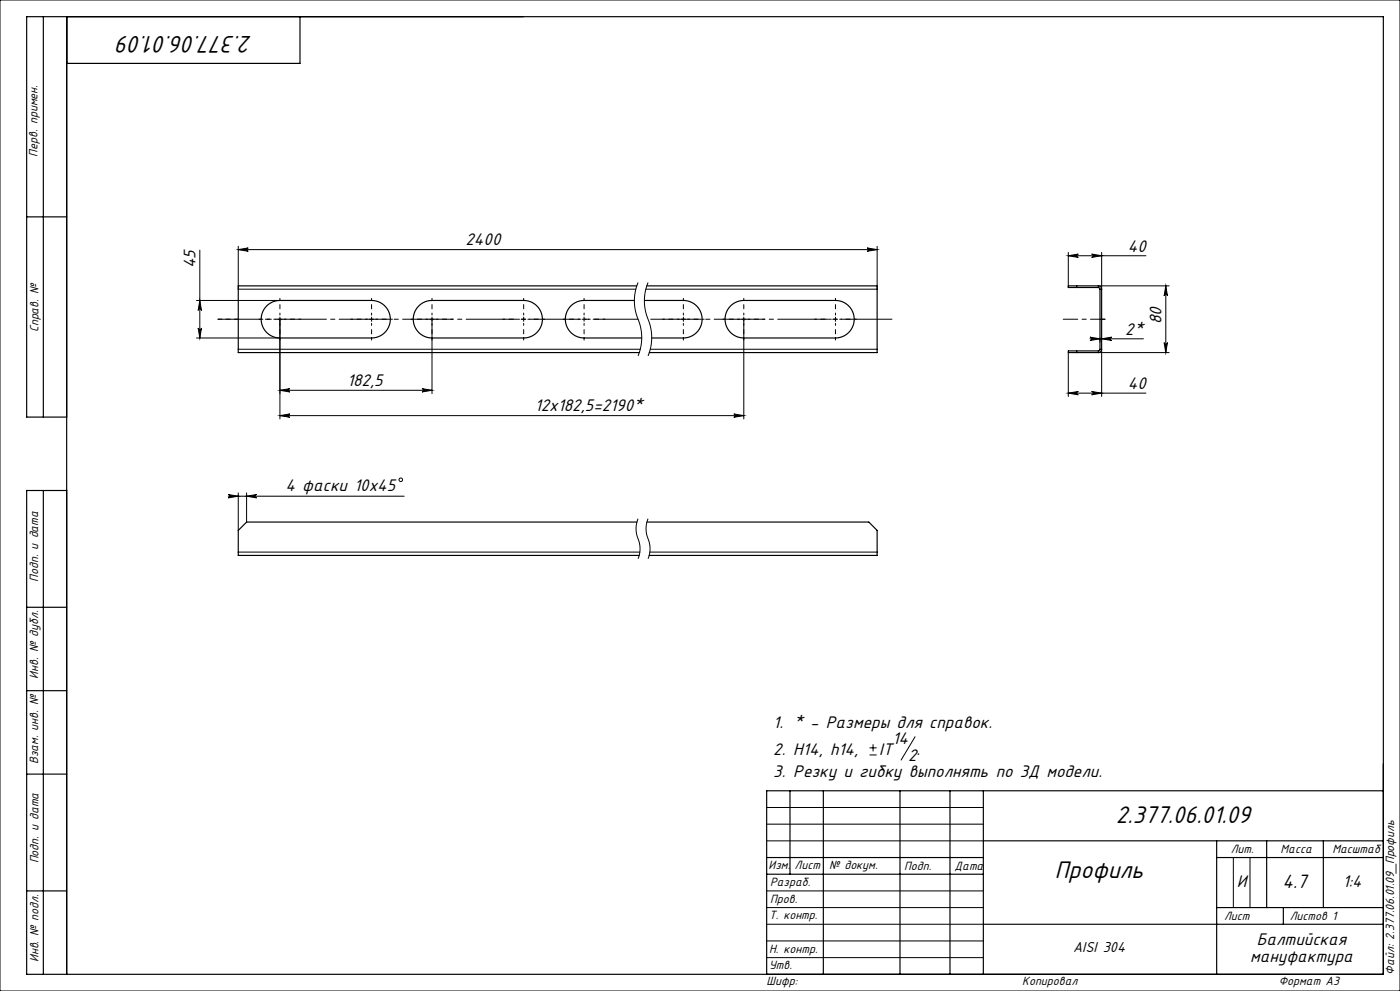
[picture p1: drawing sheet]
<svg xmlns="http://www.w3.org/2000/svg" width="420mm" height="297mm" viewBox="0 0 420 297" stroke-linecap="round" stroke-linejoin="round" font-family="sans-serif">
<g fill="none" stroke="#000" stroke-width=".3">
<path d="M0 0h420v297h-420zM59.9 75v26.3M71.5 73.8v12.9h119.3M71.5 74.8h191.6M71.5 74.8l3-.5a.5 .5 0 0 0-.5 .5 .5 .5 0 0 0 .5 .5zM260.1 74.3l3 .5-3 .5a.5 .5 0 0 0 .5-.5 .5 .5 0 0 0-.5-.5zM263.1 73.8v12.9h-69.3M320.5 76.6l3-.5a.5 .5 0 0 0-.5 .5 .5 .5 0 0 0 .5 .5zM320.5 75.6v10.6M320.5 76.6h23.3M327.5 76.1l3 .5-3 .5a.5 .5 0 0 0 .5-.5 .5 .5 0 0 0-.5-.5zM330.5 75.6v11.1h-.5"/>
<path d="M58.9 90h25.1M59.4 98.3a.5 .5 0 0 0 .5 .5 .5 .5 0 0 0 .5-.5l-.5 3zM59.9 90l.5 3a.5 .5 0 0 0-.5-.4 .5 .5 0 0 0-.5 .4zM84 95.7v29.9M110.9 95.7h1.2M111.5 95v1.3M129.6 95.7v22.3M156.5 95.7h1.2M157.1 95v1.3M191.4 84.7a15.3 15.3 0 0 0 .6 12.5 14.3 14.3 0 0 1-.6 9.5M194.4 84.7a15.3 15.3 0 0 0 .6 12.5 14.3 14.3 0 0 1-.6 9.5M204.4 95.7h1.2"/>
<path d="M205 95v1.3M223.1 95.7v29.9M250 95.7h1.3M250.6 95v1.3M349.7 85.7l.5 3a.5 .5 0 0 0-.5-.5 .5 .5 0 0 0-.5 .5zM349.7 85.7v20M350.7 85.7h-21.2v.5M58.9 101.3h25.1M71.5 104.7h120.6M84 117l3-.5a.5 .5 0 0 0-.5 .5 .5 .5 0 0 0 .5 .5zM84 117h45.6M126.6 116.5l3 .5-3 .5a.5 .5 0 0 0 .5-.5 .5 .5 0 0 0-.5-.5z"/>
<path d="M195.1 104.7h68M320.5 117.8l3-.5a.5 .5 0 0 0-.5 .5 .5 .5 0 0 0 .5 .5zM320.5 105.7v13.1M320.5 117.8h23.3M327 101.5h16M327 101l3 .5-3 .5a.5 .5 0 0 0 .5-.5 .5 .5 0 0 0-.5-.5zM327.5 117.3l3 .5-3 .5a.5 .5 0 0 0 .5-.5 .5 .5 0 0 0-.5-.5zM329.5 105.2v.5h21.2M330 104.7h.5v14.1M330 101.3v1.2M330.5 101.5l3-.5a.5 .5 0 0 0-.5 .5 .5 .5 0 0 0 .5 .5zM349.2 102.7a.5 .5 0 0 0 .5 .4 .5 .5 0 0 0 .5-.4l-.5 3z"/>
<path d="M84 124.6l3-.5a.5 .5 0 0 0-.5 .5 .5 .5 0 0 0 .5 .5zM84 124.6h139.1M220.1 124.1l3 .5-3 .5a.5 .5 0 0 0 .5-.5 .5 .5 0 0 0-.5-.5zM68.5 148.7h52.7M68.5 148.2l3 .5-3 .5a.5 .5 0 0 0 .4-.5 .5 .5 0 0 0-.4-.5zM71.5 147.7v11.3M74 147.7v8.8M74 148.7l3-.5a.5 .5 0 0 0-.5 .5 .5 .5 0 0 0 .5 .5zM191.4 155.5a8.8 8.8 0 0 0 .4 7.1l.2 2.5-.6 2.4M194.4 155.5a8.8 8.8 0 0 0 .4 7.1l.2 2.5-.6 2.4M71.5 165.5h120.5M195 165.5h68.1"/>
<path d="M260.9 226.3h2.1M260.9 224.1h2.1M261.9 223.1v2.1M274.5 220.8l-4.2 7M230 242h65M230 247h65M230 252h65M370 257v15M375 257v15M230 277h65M230 272h65M230 267h65"/>
<path d="M230 287h65M230 282h65"/>
<circle cx="120.2" cy="143.8" r=".53"/>
</g>
<g fill="none" stroke="#000" stroke-width=".3" stroke-dasharray="15.2 1.3 1.3 1.3" stroke-dashoffset="14.6">
<path d="M82.7 95.7h-5M84 96.9v5M84 94.4v-5M85.2 95.7h5M110.2 95.7h-5M111.5 96.9v5M111.5 94.4v-5M112.7 95.7h5M128.4 95.7h-5M129.6 96.9v5M129.6 94.4v-5M130.9 95.7h5"/>
<path d="M155.9 95.7h-5M157.1 96.9v5M157.1 94.4v-5M158.4 95.7h5M174 95.7h-5M175.2 94.4v-5M175.2 96.9v5M176.5 95.7h5M203.8 95.7h-5M205 94.4v-5M205 96.9v5M206.3 95.7h5"/>
<path d="M221.9 95.7h-5M223.1 94.4v-5M223.1 96.9v5M224.4 95.7h5M249.4 95.7h-5M250.6 94.4v-5M250.6 96.9v5M251.9 95.7h5"/>
</g>
<g fill="none" stroke="#000" stroke-width=".3" stroke-dasharray="15.2 1.3 1.3 1.3">
<path d="M84 95.7h-.6M84 95.7v.6M84 95.7h.6M84 95.7v-.7M129.6 95.7h-.6M129.6 95.7v.6M129.6 95.7h.6M129.6 95.7v-.7M175.2 95.7v-.7M175.2 95.7h-.6M175.2 95.7v.6M175.2 95.7h.7"/>
<path d="M223.1 95.7v-.7M223.1 95.7h-.6M223.1 95.7v.6M223.1 95.7h.7M330 95.7h1.5"/>
</g>
<path d="M331.5 95.7h-12.5" fill="none" stroke="#000" stroke-width=".3" stroke-dasharray="15.2 1.3 1.3 1.3" stroke-dashoffset="10.9"/>
<g fill="none" stroke="#000" stroke-width=".35">
<path d="M13 5v120M20 5v287M90 5v14h-70M8 65h12M80.1 91.6l1.8-1.2 2.1-.4h27.5a5.6 5.6 0 0 1 5.6 5.7 5.6 5.6 0 0 1-5.6 5.6h-27.5a5.6 5.6 0 0 1-5.3-3.6 5.6 5.6 0 0 1 1.4-6.1zM125.7 91.6l1.8-1.2 2.1-.4h27.5a5.6 5.6 0 0 1 5.6 5.7 5.6 5.6 0 0 1-5.6 5.6h-27.5a5.6 5.6 0 0 1-5.2-3.6 5.6 5.6 0 0 1 1.3-6.1zM190.3 90h-15.1a5.6 5.6 0 0 0-5.6 5.7 5.6 5.6 0 0 0 5.6 5.6h17.3M191 85.7h-119.5v20h120.3M193.3 90h11.7a5.6 5.6 0 0 1 5.6 5.7 5.6 5.6 0 0 1-5.6 5.6h-9.5M194 85.7h69.1v20h-68.3M219.3 91.6l1.8-1.2 2-.4h27.5a5.6 5.6 0 0 1 5.7 5.7 5.6 5.6 0 0 1-5.7 5.6h-27.5a5.6 5.6 0 0 1-5.2-3.6 5.6 5.6 0 0 1 1.4-6.1zM320.5 85.7h9a1 1 0 0 1 1 1v18a1 1 0 0 1-1 1h-9v-.5h9l.5-.3v-18.4l-.5-.3h-9z"/>
<path d="M323 85.7v.5M323 105.2v.5M20 125h-12v-120h407v287h-407v-145h12M13 147v145M191.1 156.5h-117.1l-2.5 2.5v7.5h120.3M194.1 156.5h66.5l2.5 2.5v7.5h-68.3M8 182h12M8 207h12M8 232h12M237 237v25M247 237v55M270 237v55"/>
<path d="M285 237v55M295 237v55M415 237h-185v55M230 257h65M295 252h120M365 252v40M365 257h50M380 252v20M397 252v20M8 267h12M230 262h65M295 277h120"/>
<path d="M365 272h50M385 272v5"/>
</g>
<path d="M71.5 95.7h-6.1" fill="none" stroke="#000" stroke-width=".3" stroke-dasharray="15.2 1.3 1.3 1.3" stroke-dashoffset="14.1"/>
<path d="M65.4 95.7h126" fill="none" stroke="#000" stroke-width=".3" stroke-dasharray="15.2 1.3 1.3 1.3" stroke-dashoffset="1.8"/>
<path d="M194.4 95.7h74" fill="none" stroke="#000" stroke-width=".3" stroke-dasharray="15.2 1.3 1.3 1.3" stroke-dashoffset="-.8"/>
<g fill="#000">
<path d="M71.5 74.8l3-.5a.5 .5 0 0 0-.5 .5 .5 .5 0 0 0 .5 .5zM260.1 74.3l3 .5-3 .5a.5 .5 0 0 0 .5-.5 .5 .5 0 0 0-.5-.5z"/>
<path d="M320.5 76.6l3-.5a.5 .5 0 0 0-.5 .5 .5 .5 0 0 0 .5 .5zM327.5 76.1l3 .5-3 .5a.5 .5 0 0 0 .5-.5 .5 .5 0 0 0-.5-.5z"/>
<path d="M59.9 90l.5 3a.5 .5 0 0 0-.5-.4 .5 .5 0 0 0-.5 .4zM59.4 98.3a.5 .5 0 0 0 .5 .5 .5 .5 0 0 0 .5-.5l-.5 3z"/>
<path d="M349.7 85.7l.5 3a.5 .5 0 0 0-.5-.5 .5 .5 0 0 0-.5 .5zM349.2 102.7a.5 .5 0 0 0 .5 .4 .5 .5 0 0 0 .5-.4l-.5 3z"/>
<path d="M84 117l3-.5a.5 .5 0 0 0-.5 .5 .5 .5 0 0 0 .5 .5zM126.6 116.5l3 .5-3 .5a.5 .5 0 0 0 .5-.5 .5 .5 0 0 0-.5-.5z"/>
<path d="M327.5 117.3l3 .5-3 .5a.5 .5 0 0 0 .5-.5 .5 .5 0 0 0-.5-.5zM320.5 117.8l3-.5a.5 .5 0 0 0-.5 .5 .5 .5 0 0 0 .5 .5zM330.5 101.5l3-.5a.5 .5 0 0 0-.5 .5 .5 .5 0 0 0 .5 .5zM327 101l3 .5-3 .5a.5 .5 0 0 0 .5-.5 .5 .5 0 0 0-.5-.5z"/>
<path d="M84 124.6l3-.5a.5 .5 0 0 0-.5 .5 .5 .5 0 0 0 .5 .5zM220.1 124.1l3 .5-3 .5a.5 .5 0 0 0 .5-.5 .5 .5 0 0 0-.5-.5z"/>
<path d="M68.5 148.2l3 .5-3 .5a.5 .5 0 0 0 .4-.5 .5 .5 0 0 0-.4-.5zM74 148.7l3-.5a.5 .5 0 0 0-.5 .5 .5 .5 0 0 0 .5 .5z"/>
</g>
<g font-size="8">
<text x="75.6" y="10.7" transform="rotate(-180 75.6 10.7)">2.377.06.01.09</text>
<text x="334.8" y="246.6">2.377.06.01.09</text>
<text x="316.5" y="263.1">Профиль</text>
</g>
<text font-size="6.4" x="384.7" y="266">4.7</text>
<g font-size="5.6">
<text x="139.6" y="73.6">2400</text>
<text x="338.4" y="75.4">40</text>
<text x="58.7" y="80.4" transform="rotate(-90 58.7 80.4)">45</text>
<text x="337.6" y="100.3">2*</text>
<text x="348.5" y="97.1" transform="rotate(-90 348.5 97.1)">80</text>
<text x="104.1" y="115.7">182,5</text>
<text x="338.4" y="116.6">40</text>
<text x="160.4" y="123.3">12x182,5=2190*</text>
<text x="85.6" y="147.1">4 фаски 10x45</text>
<text x="232" y="218.1">1. * - Размеры для справок.</text>
<text x="232" y="226.2">2. Н14, h14,</text>
<text x="263.7" y="226.2">IT</text>
<text x="267.7" y="223">14</text>
<text x="272.4" y="227.9">2</text>
<text x="275" y="226.2">.</text>
<text x="232" y="232.8">3. Резку и гибку выполнять по 3Д модели.</text>
<text x="371.1" y="265.7">И</text>
<text x="402.9" y="265.8">1:4</text>
<text x="377" y="283.3">Балтийская</text>
<text x="375" y="288.2">мануфактура</text>
</g>
<text font-size="4.8" x="321.9" y="285.4">AISI 304</text>
<g font-size="4">
<text x="11.3" y="46.9" transform="rotate(-90 11.3 46.9)">Перв. примен.</text>
<text x="11.5" y="99.6" transform="rotate(-90 11.5 99.6)">Справ. №</text>
<text x="11.4" y="174.4" transform="rotate(-90 11.4 174.4)">Подп. и дата</text>
<text x="11.5" y="203.4" transform="rotate(-90 11.5 203.4)">Инв. № дубл.</text>
<text x="11.5" y="229" transform="rotate(-90 11.5 229)">Взам. инв. №</text>
<text x="369.2" y="255.6">Лит.</text>
<text x="384.2" y="255.6">Масса</text>
<text x="399.7" y="255.6">Масштаб</text>
<text x="11.5" y="258.8" transform="rotate(-90 11.5 258.8)">Подп. и дата</text>
<text x="230.6" y="260.5">Изм.</text>
<text x="238.4" y="260.5">Лист</text>
<text x="248.7" y="260.5">№ докум.</text>
<text x="271.3" y="260.6">Подп.</text>
<text x="286.4" y="260.6">Дата</text>
<text x="231" y="265.6">Разраб.</text>
<text x="230.7" y="275.4">Т. контр.</text>
<text x="231" y="270.8">Пров.</text>
<text x="367.2" y="275.6">Лист</text>
<text x="386.9" y="275.6">Листов 1</text>
<text x="230.7" y="285.6">Н. контр.</text>
<text x="11.5" y="288.4" transform="rotate(-90 11.5 288.4)">Инв. № подл.</text>
<text x="230.7" y="290.4">Утв.</text>
<text x="418.3" y="292.1" transform="rotate(-90 418.3 292.1)">Файл: 2.377.06.01.09_Профиль</text>
<text x="230" y="295.3">Шифр:</text>
<text x="306.7" y="295.3">Копировал</text>
<text x="383.6" y="295.1">Формат A3</text>
</g>
</svg>
